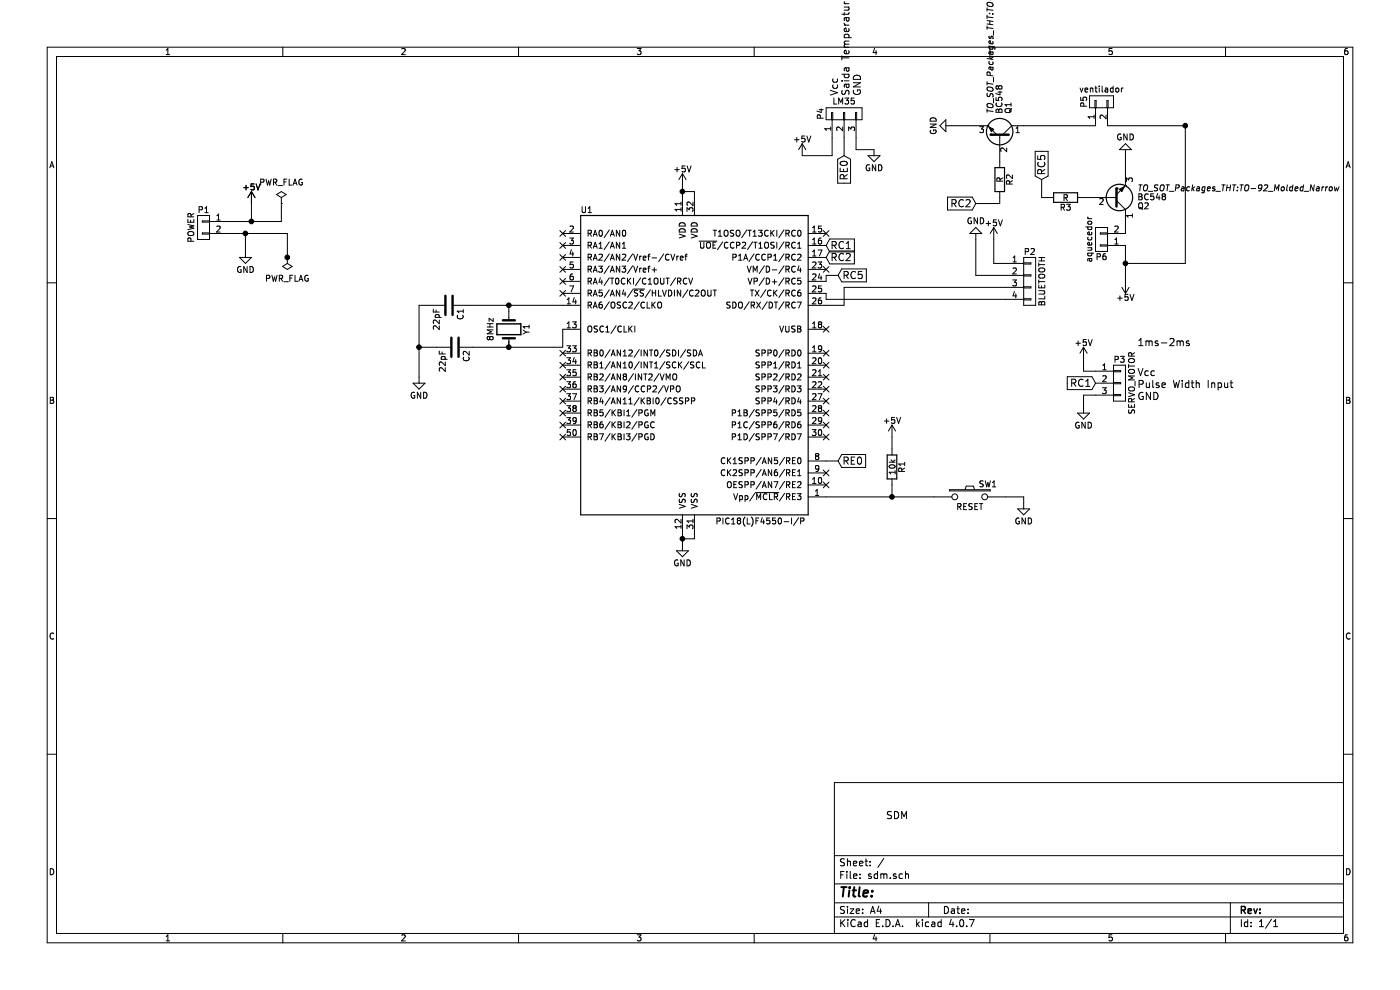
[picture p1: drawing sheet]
EESchema Schematic File Version 2
LIBS:power
LIBS:device
LIBS:transistors
LIBS:conn
LIBS:linear
LIBS:regul
LIBS:74xx
LIBS:cmos4000
LIBS:adc-dac
LIBS:memory
LIBS:xilinx
LIBS:microcontrollers
LIBS:dsp
LIBS:microchip
LIBS:analog_switches
LIBS:motorola
LIBS:texas
LIBS:intel
LIBS:audio
LIBS:interface
LIBS:digital-audio
LIBS:philips
LIBS:display
LIBS:cypress
LIBS:siliconi
LIBS:opto
LIBS:atmel
LIBS:contrib
LIBS:valves
LIBS:microchip_pic18mcu
LIBS:sdm-cache
EELAYER 25 0
EELAYER END
$Descr A4 11693 8268
encoding utf-8
Sheet 1 1
Title ""
Date ""
Rev ""
Comp ""
Comment1 ""
Comment2 ""
Comment3 ""
Comment4 ""
$EndDescr
$Comp
L CONN_01X02 P1
U 1 1
P 1700 1900
F 0 "P1" H 1700 2050 50  0000 C CNN
F 1 "POWER" V 1800 1900 50  0000 C CNN
F 2 "Pin_Headers:Pin_Header_Straight_2x01_Pitch2.54mm" H 1700 1900 50  0001 C CNN
F 3 "" H 1700 1900 50  0000 C CNN
	1    1700 1900
	-1   0    0    -1  
$EndComp
$Comp
L GND #PWR01
U 1 1
P 2050 2100
F 0 "#PWR01" H 2050 1850 50  0001 C CNN
F 1 "GND" H 2050 1950 50  0000 C CNN
F 2 "" H 2050 2100 50  0000 C CNN
F 3 "" H 2050 2100 50  0000 C CNN
	1    2050 2100
	1    0    0    -1  
$EndComp
$Comp
L +5V #PWR02
U 1 1
P 2100 1700
F 0 "#PWR02" H 2100 1550 50  0001 C CNN
F 1 "+5V" H 2100 1840 50  0000 C CNN
F 2 "" H 2100 1700 50  0000 C CNN
F 3 "" H 2100 1700 50  0000 C CNN
	1    2100 1700
	1    0    0    -1  
$EndComp
$Comp
L PWR_FLAG #FLG03
U 1 1
P 2350 1700
F 0 "#FLG03" H 2350 1795 50  0001 C CNN
F 1 "PWR_FLAG" H 2350 1880 50  0000 C CNN
F 2 "" H 2350 1700 50  0000 C CNN
F 3 "" H 2350 1700 50  0000 C CNN
	1    2350 1700
	1    0    0    -1  
$EndComp
$Comp
L PWR_FLAG #FLG04
U 1 1
P 2400 2150
F 0 "#FLG04" H 2400 2245 50  0001 C CNN
F 1 "PWR_FLAG" H 2400 2330 50  0000 C CNN
F 2 "" H 2400 2150 50  0000 C CNN
F 3 "" H 2400 2150 50  0000 C CNN
	1    2400 2150
	-1   0    0    1   
$EndComp
$Comp
L +5V #PWR05
U 1 1
P 2100 1700
F 0 "#PWR05" H 2100 1550 50  0001 C CNN
F 1 "+5V" H 2100 1840 50  0000 C CNN
F 2 "" H 2100 1700 50  0000 C CNN
F 3 "" H 2100 1700 50  0000 C CNN
	1    2100 1700
	1    0    0    -1  
$EndComp
$Comp
L +5V #PWR06
U 1 1
P 5700 1550
F 0 "#PWR06" H 5700 1400 50  0001 C CNN
F 1 "+5V" H 5700 1690 50  0000 C CNN
F 2 "" H 5700 1550 50  0000 C CNN
F 3 "" H 5700 1550 50  0000 C CNN
	1    5700 1550
	1    0    0    -1  
$EndComp
$Comp
L GND #PWR07
U 1 1
P 5700 4550
F 0 "#PWR07" H 5700 4300 50  0001 C CNN
F 1 "GND" H 5700 4400 50  0000 C CNN
F 2 "" H 5700 4550 50  0000 C CNN
F 3 "" H 5700 4550 50  0000 C CNN
	1    5700 4550
	1    0    0    -1  
$EndComp
$Comp
L Crystal Y1
U 1 1
P 4250 2750
F 0 "Y1" H 4250 2900 50  0000 C CNN
F 1 "8MHz" H 4250 2600 50  0000 C CNN
F 2 "Crystals:Crystal_DS15_d1.5mm_l5.0mm_Vertical" H 4250 2750 50  0001 C CNN
F 3 "" H 4250 2750 50  0000 C CNN
	1    4250 2750
	0    1    1    0   
$EndComp
$Comp
L C C1
U 1 1
P 3750 2550
F 0 "C1" H 3775 2650 50  0000 L CNN
F 1 "22pF" H 3775 2450 50  0000 L CNN
F 2 "Capacitors_THT:C_Disc_D3.0mm_W2.0mm_P2.50mm" H 3788 2400 50  0001 C CNN
F 3 "" H 3750 2550 50  0000 C CNN
	1    3750 2550
	0    1    1    0   
$EndComp
$Comp
L C C2
U 1 1
P 3800 2900
F 0 "C2" H 3825 3000 50  0000 L CNN
F 1 "22pF" H 3825 2800 50  0000 L CNN
F 2 "Capacitors_THT:C_Disc_D3.0mm_W2.0mm_P2.50mm" H 3838 2750 50  0001 C CNN
F 3 "" H 3800 2900 50  0000 C CNN
	1    3800 2900
	0    1    1    0   
$EndComp
$Comp
L GND #PWR08
U 1 1
P 3500 3150
F 0 "#PWR08" H 3500 2900 50  0001 C CNN
F 1 "GND" H 3500 3000 50  0000 C CNN
F 2 "" H 3500 3150 50  0000 C CNN
F 3 "" H 3500 3150 50  0000 C CNN
	1    3500 3150
	1    0    0    -1  
$EndComp
$Comp
L R R1
U 1 1
P 7450 3900
F 0 "R1" V 7530 3900 50  0000 C CNN
F 1 "10k" V 7450 3900 50  0000 C CNN
F 2 "Resistors_THT:R_Axial_DIN0207_L6.3mm_D2.5mm_P15.24mm_Horizontal" V 7380 3900 50  0001 C CNN
F 3 "" H 7450 3900 50  0000 C CNN
	1    7450 3900
	1    0    0    -1  
$EndComp
$Comp
L SW_PUSH SW1
U 1 1
P 8100 4150
F 0 "SW1" H 8250 4260 50  0000 C CNN
F 1 "RESET" H 8100 4070 50  0000 C CNN
F 2 "Buttons_Switches_SMD:SW_SPST_FSMSM" H 8100 4150 50  0001 C CNN
F 3 "" H 8100 4150 50  0000 C CNN
	1    8100 4150
	1    0    0    -1  
$EndComp
$Comp
L GND #PWR09
U 1 1
P 8550 4200
F 0 "#PWR09" H 8550 3950 50  0001 C CNN
F 1 "GND" H 8550 4050 50  0000 C CNN
F 2 "" H 8550 4200 50  0000 C CNN
F 3 "" H 8550 4200 50  0000 C CNN
	1    8550 4200
	1    0    0    -1  
$EndComp
$Comp
L +5V #PWR010
U 1 1
P 7450 3650
F 0 "#PWR010" H 7450 3500 50  0001 C CNN
F 1 "+5V" H 7450 3790 50  0000 C CNN
F 2 "" H 7450 3650 50  0000 C CNN
F 3 "" H 7450 3650 50  0000 C CNN
	1    7450 3650
	1    0    0    -1  
$EndComp
$Comp
L CONN_01X04 P2
U 1 1
P 8600 2350
F 0 "P2" H 8600 2600 50  0000 C CNN
F 1 "BLUETOOTH" V 8700 2350 50  0000 C CNN
F 2 "Socket_Strips:Socket_Strip_Straight_1x04_Pitch2.54mm" H 8600 2350 50  0001 C CNN
F 3 "" H 8600 2350 50  0000 C CNN
	1    8600 2350
	1    0    0    -1  
$EndComp
$Comp
L +5V #PWR011
U 1 1
P 8300 2000
F 0 "#PWR011" H 8300 1850 50  0001 C CNN
F 1 "+5V" H 8300 2140 50  0000 C CNN
F 2 "" H 8300 2000 50  0000 C CNN
F 3 "" H 8300 2000 50  0000 C CNN
	1    8300 2000
	1    0    0    -1  
$EndComp
$Comp
L GND #PWR012
U 1 1
P 8150 2000
F 0 "#PWR012" H 8150 1750 50  0001 C CNN
F 1 "GND" H 8150 1850 50  0000 C CNN
F 2 "" H 8150 2000 50  0000 C CNN
F 3 "" H 8150 2000 50  0000 C CNN
	1    8150 2000
	-1   0    0    1   
$EndComp
$Comp
L PIC18(L)F4550-I/P U1
U 1 1
P 5800 3050
F 0 "U1" H 4900 4350 50  0000 C CNN
F 1 "PIC18(L)F4550-I/P" H 6350 1750 50  0000 C CNN
F 2 "Housings_DIP:DIP-40_W15.24mm_LongPads" H 5800 3250 50  0001 C CIN
F 3 "" H 5800 2800 50  0000 C CNN
	1    5800 3050
	1    0    0    -1  
$EndComp
Text Notes 7400 6850 0    60   ~ 0
SDM\n
$Comp
L CONN_01X03 P4
U 1 1
P 7050 950
F 0 "P4" H 7050 1150 50  0000 C CNN
F 1 "LM35" V 7150 950 50  0000 C CNN
F 2 "Socket_Strips:Socket_Strip_Straight_1x03_Pitch2.54mm" H 7050 950 50  0001 C CNN
F 3 "" H 7050 950 50  0000 C CNN
	1    7050 950 
	0    -1   -1   0   
$EndComp
$Comp
L CONN_01X03 P3
U 1 1
P 9350 3200
F 0 "P3" H 9350 3400 50  0000 C CNN
F 1 "SERVO_MOTOR" V 9450 3200 50  0000 C CNN
F 2 "Pin_Headers:Pin_Header_Straight_1x03_Pitch2.54mm" H 9350 3200 50  0001 C CNN
F 3 "" H 9350 3200 50  0000 C CNN
	1    9350 3200
	1    0    0    -1  
$EndComp
$Comp
L BC548 Q2
U 1 1
P 9300 1650
F 0 "Q2" H 9500 1725 50  0000 L CNN
F 1 "BC548" H 9500 1650 50  0000 L CNN
F 2 "TO_SOT_Packages_THT:TO-92_Molded_Narrow" H 9500 1575 50  0000 L CIN
F 3 "" H 9300 1650 50  0000 L CNN
	1    9300 1650
	1    0    0    1   
$EndComp
$Comp
L GND #PWR013
U 1 1
P 9400 1300
F 0 "#PWR013" H 9400 1050 50  0001 C CNN
F 1 "GND" H 9400 1150 50  0000 C CNN
F 2 "" H 9400 1300 50  0000 C CNN
F 3 "" H 9400 1300 50  0000 C CNN
	1    9400 1300
	1    0    0    1   
$EndComp
$Comp
L R R3
U 1 1
P 8900 1650
F 0 "R3" V 8980 1650 50  0000 C CNN
F 1 "R" V 8900 1650 50  0000 C CNN
F 2 "Resistors_THT:R_Axial_DIN0207_L6.3mm_D2.5mm_P15.24mm_Horizontal" V 8830 1650 50  0001 C CNN
F 3 "" H 8900 1650 50  0000 C CNN
	1    8900 1650
	0    -1   1    0   
$EndComp
$Comp
L GND #PWR014
U 1 1
P 7300 1250
F 0 "#PWR014" H 7300 1000 50  0001 C CNN
F 1 "GND" H 7300 1100 50  0000 C CNN
F 2 "" H 7300 1250 50  0000 C CNN
F 3 "" H 7300 1250 50  0000 C CNN
	1    7300 1250
	1    0    0    -1  
$EndComp
$Comp
L +5V #PWR015
U 1 1
P 6700 1300
F 0 "#PWR015" H 6700 1150 50  0001 C CNN
F 1 "+5V" H 6700 1440 50  0000 C CNN
F 2 "" H 6700 1300 50  0000 C CNN
F 3 "" H 6700 1300 50  0000 C CNN
	1    6700 1300
	1    0    0    -1  
$EndComp
$Comp
L +5V #PWR016
U 1 1
P 9400 2350
F 0 "#PWR016" H 9400 2200 50  0001 C CNN
F 1 "+5V" H 9400 2490 50  0000 C CNN
F 2 "" H 9400 2350 50  0000 C CNN
F 3 "" H 9400 2350 50  0000 C CNN
	1    9400 2350
	-1   0    0    1   
$EndComp
$Comp
L BC548 Q1
U 1 1
P 8350 1150
F 0 "Q1" H 8550 1225 50  0000 L CNN
F 1 "BC548" H 8550 1150 50  0000 L CNN
F 2 "TO_SOT_Packages_THT:TO-92_Molded_Narrow" H 8550 1075 50  0000 L CIN
F 3 "" H 8350 1150 50  0000 L CNN
	1    8350 1150
	0    1    -1   0   
$EndComp
$Comp
L GND #PWR017
U 1 1
P 7950 1050
F 0 "#PWR017" H 7950 800 50  0001 C CNN
F 1 "GND" H 7950 900 50  0000 C CNN
F 2 "" H 7950 1050 50  0000 C CNN
F 3 "" H 7950 1050 50  0000 C CNN
	1    7950 1050
	0    1    1    0   
$EndComp
Text GLabel 8700 1500 1    60   Input ~ 0
RC5
Text GLabel 8150 1700 0    60   Input ~ 0
RC2
Text GLabel 7000 3850 2    60   Input ~ 0
RE0
Text GLabel 7000 2300 2    60   Input ~ 0
RC5
$Comp
L CONN_01X02 P5
U 1 1
P 9200 850
F 0 "P5" H 9200 1000 50  0000 C CNN
F 1 "ventilador" V 9300 850 50  0000 C CNN
F 2 "Pin_Headers:Pin_Header_Straight_2x01_Pitch2.54mm" H 9200 850 50  0001 C CNN
F 3 "" H 9200 850 50  0000 C CNN
	1    9200 850 
	0    -1   -1   0   
$EndComp
$Comp
L CONN_01X02 P6
U 1 1
P 9200 2000
F 0 "P6" H 9200 2150 50  0000 C CNN
F 1 "aquecedor" V 9300 2000 50  0000 C CNN
F 2 "Pin_Headers:Pin_Header_Straight_2x01_Pitch2.54mm" H 9200 2000 50  0001 C CNN
F 3 "" H 9200 2000 50  0000 C CNN
	1    9200 2000
	-1   0    0    1   
$EndComp
Text GLabel 6900 2150 2    60   Input ~ 0
RC2
Text GLabel 7050 1300 3    60   Input ~ 0
RE0
$Comp
L +5V #PWR018
U 1 1
P 9050 3000
F 0 "#PWR018" H 9050 2850 50  0001 C CNN
F 1 "+5V" H 9050 3140 50  0000 C CNN
F 2 "" H 9050 3000 50  0001 C CNN
F 3 "" H 9050 3000 50  0001 C CNN
	1    9050 3000
	1    0    0    -1  
$EndComp
$Comp
L GND #PWR019
U 1 1
P 9050 3400
F 0 "#PWR019" H 9050 3150 50  0001 C CNN
F 1 "GND" H 9050 3250 50  0000 C CNN
F 2 "" H 9050 3400 50  0001 C CNN
F 3 "" H 9050 3400 50  0001 C CNN
	1    9050 3400
	1    0    0    -1  
$EndComp
NoConn ~ 6900 1950
NoConn ~ 6900 2750
NoConn ~ 6900 2950
NoConn ~ 6900 3050
NoConn ~ 6900 3150
NoConn ~ 6900 3250
NoConn ~ 6900 3350
NoConn ~ 6900 3450
NoConn ~ 6900 3550
NoConn ~ 6900 3650
NoConn ~ 6900 3950
NoConn ~ 6900 4050
NoConn ~ 4700 3350
NoConn ~ 4700 3450
NoConn ~ 4700 3550
NoConn ~ 4700 3150
NoConn ~ 4700 3050
NoConn ~ 4700 2950
NoConn ~ 4700 2450
NoConn ~ 4700 2250
NoConn ~ 4700 2350
NoConn ~ 4700 2150
NoConn ~ 4700 2050
NoConn ~ 4700 1950
NoConn ~ 6900 2250
NoConn ~ 4700 3250
Wire Wire Line
	1900 1850 2350 1850
Wire Wire Line
	2100 1850 2100 1700
Wire Wire Line
	1900 1950 2400 1950
Wire Wire Line
	2050 1950 2050 2100
Connection ~ 2050 1950
Wire Wire Line
	2350 1850 2350 1700
Connection ~ 2100 1850
Wire Wire Line
	5700 1550 5700 1650
Wire Wire Line
	5700 4450 5700 4550
Wire Wire Line
	5800 4450 5800 4500
Wire Wire Line
	5800 4500 5700 4500
Connection ~ 5700 4500
Wire Wire Line
	2400 1950 2400 2150
Connection ~ 2400 2150
Wire Wire Line
	3900 2550 4700 2550
Wire Wire Line
	3950 2900 4700 2900
Wire Wire Line
	4700 2900 4700 2750
Wire Wire Line
	4250 2850 4250 2900
Connection ~ 4250 2900
Wire Wire Line
	3500 2550 3500 3150
Wire Wire Line
	4250 2600 4250 2550
Connection ~ 4250 2550
Wire Wire Line
	6900 4150 7800 4150
Wire Wire Line
	8400 4150 8550 4150
Wire Wire Line
	8550 4150 8550 4200
Wire Wire Line
	7450 3750 7450 3650
Connection ~ 7450 4150
Wire Wire Line
	7450 4150 7450 4050
Wire Wire Line
	3500 2550 3600 2550
Connection ~ 3500 2900
Wire Wire Line
	3650 2900 3500 2900
Wire Wire Line
	7050 2400 8400 2400
Wire Wire Line
	7050 2400 7050 2550
Wire Wire Line
	7050 2550 6900 2550
Wire Wire Line
	8150 2000 8150 2300
Wire Wire Line
	8150 2300 8400 2300
Wire Wire Line
	8300 2000 8300 2200
Wire Wire Line
	8300 2200 8400 2200
Wire Wire Line
	6900 2500 6900 2450
Wire Wire Line
	6900 2500 8400 2500
Wire Wire Line
	5800 1650 5800 1600
Wire Wire Line
	5800 1600 5700 1600
Connection ~ 5700 1600
Wire Wire Line
	9400 1450 9400 1300
Wire Wire Line
	7300 1250 7150 1250
Wire Wire Line
	7150 1250 7150 1150
Wire Wire Line
	6950 1150 6950 1300
Wire Wire Line
	6950 1300 6700 1300
Wire Wire Line
	9050 1650 9100 1650
Wire Wire Line
	9400 2050 9400 2350
Wire Wire Line
	9900 2200 9400 2200
Connection ~ 9400 2200
Wire Wire Line
	9900 1050 9900 2200
Connection ~ 9900 1050
Wire Wire Line
	8150 1050 7950 1050
Wire Wire Line
	8750 1650 8700 1650
Wire Wire Line
	8700 1650 8700 1500
Wire Wire Line
	7000 2300 6900 2300
Wire Wire Line
	6900 2300 6900 2350
Wire Wire Line
	8550 1050 9150 1050
Wire Wire Line
	9250 1050 9900 1050
Wire Wire Line
	9400 1950 9400 1850
Wire Wire Line
	7050 1300 7050 1150
Wire Wire Line
	7000 3850 6900 3850
Wire Wire Line
	9150 3100 9050 3100
Wire Wire Line
	9050 3100 9050 3000
Wire Wire Line
	9150 3300 9050 3300
Wire Wire Line
	9050 3300 9050 3400
Text GLabel 6900 2050 2    60   Input ~ 0
RC1
Text GLabel 9150 3200 0    60   Input ~ 0
RC1
$Comp
L R R2
U 1 1
P 8350 1500
F 0 "R2" V 8430 1500 50  0000 C CNN
F 1 "R" V 8350 1500 50  0000 C CNN
F 2 "Resistors_THT:R_Axial_DIN0207_L6.3mm_D2.5mm_P15.24mm_Horizontal" V 8280 1500 50  0001 C CNN
F 3 "" H 8350 1500 50  0001 C CNN
	1    8350 1500
	1    0    0    -1  
$EndComp
Wire Wire Line
	8150 1700 8350 1700
Wire Wire Line
	8350 1700 8350 1650
Text Notes 9500 2900 0    60   ~ 0
1ms-2ms
Text Notes 9500 3350 0    60   ~ 0
GND\n
Text Notes 9500 3150 0    60   ~ 0
Vcc\n
Text Notes 9500 3250 0    60   ~ 0
Pulse Width Input
Text Notes 7200 800  1    60   ~ 0
Vcc\nSaida Temperatura\nGND\n
NoConn ~ 4700 3650
$EndSCHEMATC
